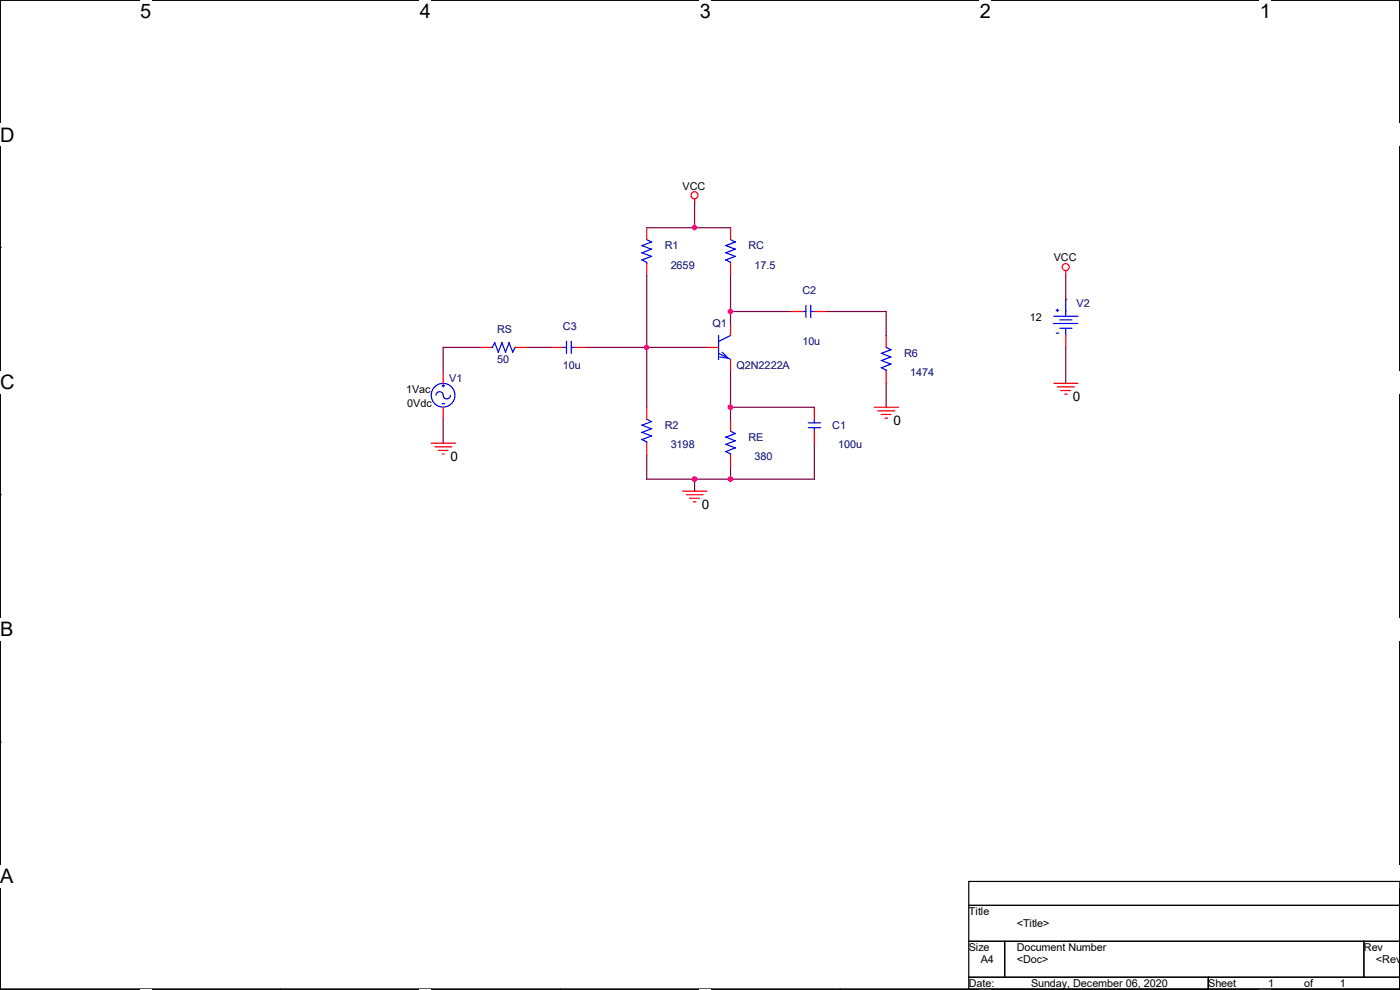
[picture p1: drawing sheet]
<svg xmlns="http://www.w3.org/2000/svg" width="297mm" height="210mm" viewBox="0 0 297 210" stroke-linecap="round" stroke-linejoin="round" font-family="sans-serif">
<path d="M0 0h297v209.8h-297z" fill="none" stroke="#000" stroke-width=".25"/>
<g fill="#fff">
<path d="M29.7 0h2.4v4.8h-2.4z"/>
<path d="M29.7 209.8h2.4v.2h-2.4z"/>
</g>
<path d="M59.4 0h.1M59.4 209.8h.1" fill="none" stroke="#000" stroke-width=".25"/>
<g fill="#fff">
<path d="M89.1 0h2.3v4.8h-2.3z"/>
<path d="M89.1 209.8h2.3v.2h-2.3z"/>
</g>
<path d="M118.8 0h.1M118.8 209.8h.1" fill="none" stroke="#000" stroke-width=".25"/>
<g fill="#fff">
<path d="M148.5 0h2.3v4.8h-2.3z"/>
<path d="M148.5 209.8h2.3v.2h-2.3z"/>
</g>
<path d="M178.2 0h.1M178.2 209.8h.1" fill="none" stroke="#000" stroke-width=".25"/>
<g fill="#fff">
<path d="M207.9 0h2.3v4.8h-2.3z"/>
<path d="M207.9 209.8h2.3v.2h-2.3z"/>
</g>
<path d="M237.6 0h.1M237.6 209.8h.1" fill="none" stroke="#000" stroke-width=".25"/>
<g fill="#fff">
<path d="M267.3 0h2.3v4.8h-2.3z"/>
<path d="M267.3 209.8h2.3v.2h-2.3z"/>
<path d="M0 26.2h3.1v4.8h-3.1z"/>
<path d="M297 26.2v4.8z"/>
<path d="M0 78.7h3.1v4.7h-3.1z"/>
<path d="M297 78.7v4.7z"/>
</g>
<path d="M0 52.5h.1M297 52.5h.1" fill="none" stroke="#000" stroke-width=".25"/>
<g fill="#fff">
<path d="M0 131.1h2.9v4.8h-2.9z"/>
<path d="M297 131.1v4.8z"/>
</g>
<path d="M0 104.9h.1M297 104.9h.1" fill="none" stroke="#000" stroke-width=".25"/>
<g fill="#fff">
<path d="M0 183.6h2.9v4.7h-2.9z"/>
<path d="M296.9 183.6h.1v4.7h-.1z"/>
</g>
<path d="M0 157.4h.1M297 157.4h.1M205.5 187h91.5v22.8h-91.5zM205.5 192.1h91.5M205.5 199.7h91.5M213.1 199.7v7.6M289.3 199.7v7.6M205.5 207.3h91.5M256.3 207.3v2.5" fill="none" stroke="#000" stroke-width=".25"/>
<g fill="none" stroke="#f00" stroke-width=".25">
<path d="M137.2 48.3v2.5M137.2 55.9v2.6M147.4 42.2v1.1M155 48.3v2.5M155 55.9v2.6M226.1 57.4v1.1M94 78.8v2.5M101.6 73.7h2.6M109.3 73.7h2.5M116.9 73.7h2.5M122 73.7h2.5M149.9 73.7h2.5"/>
<path d="M155 68.6v2.6M155 76.2v2.6M167.7 66.1h2.5M172.8 66.1h2.5M188 71.2v2.5M188 78.8v2.5M226.1 63.5h.1M226.1 71.2v2.5M91.5 94h5.1M92.2 94.8h3.6M93 95.5h2M93.8 96.3h.5"/>
<path d="M94 86.4v2.5M137.2 86.4v2.5M137.2 94v2.6M155 88.9v2.6M155 96.6v2.5M172.8 86.4v2.5M172.8 91.5v2.5M185.5 86.4h5.1M186.2 87.2h3.6M186.9 87.9h2.1M187.7 88.7h.6M223.6 81.3h5.1"/>
<path d="M224.3 82.1h3.6M225 82.8h2.1M225.8 83.6h.6M144.8 104.2h5.1M145.6 104.9h3.6M146.3 105.7h2.1M147.1 106.5h.6"/>
<circle cx="147.3" cy="41.4" r=".74"/>
<circle cx="226.1" cy="56.7" r=".74"/>
</g>
<g fill="none" stroke="#00f" stroke-width=".25">
<path d="M136.1 55.1l1.1 .6M136.1 53.6l2.1 .8M136.1 52.1l2.1 .8M137.2 50.8l1 .6M137.2 55.6v.3M138.3 54.4l-2.1 .8M138.3 52.8l-2.1 .8M138.3 51.3l-2.1 .8M153.9 55.1l1.1 .6M153.9 53.6l2.1 .8M153.9 52.1l2.1 .8M154.9 50.8l1.1 .6"/>
<path d="M155 55.6v.3M156 54.4l-2 .8M156 52.8l-2 .8M156 51.3l-2 .8M104.2 73.7h.3M104.4 73.7l.6-1.1 .7 2.2M106.5 72.7l.8 2.1M106.5 72.6l-.8 2.1M108 72.7l.8 2.1M108 72.6l-.8 2.1M109.3 73.7l-.5 1M119.4 73.7h.8"/>
<path d="M120.2 72.4v2.6M121.2 73.7h.8M121.2 72.4v2.6M152.4 74.9l2.6 1.3M152.4 71.2v5.1M153.2 74.7l1.3 1.3-1.8-.3M155 71.2l-2.6 1.3M170.2 66.1h.8M171 64.8v2.6M172 66.1h.8M172 64.8v2.6M186.9 78l1.1 .5"/>
<path d="M186.9 76.5l2.1 .8M186.9 74.9l2.1 .8M188 73.7l1 .5M188 78.5v.3M189.1 77.2l-2.1 .8M189.1 75.7l-2.1 .8M189.1 74.2l-2.1 .8M223.5 68.6h5.1M223.6 67.1h5.1M224.1 65.8h.5M224.1 70.7h.5M224.3 65.6v.5"/>
<path d="M224.8 67.9h2.6M224.8 69.6h2.6M226.1 63.5v3.6M226.1 69.6v1.6M92.5 83.9a.81 .81 0 0 1 1-.8 .81 .81 0 0 1 .6 1.1 .76 .76 0 0 0 .8 .4 .76 .76 0 0 0 .6-.7M93.8 85.6h.5M93.8 81.8h.5M94 81.6v.5M136.1 93.2l1.1 .6M136.1 91.7l2.1 .8M136.1 90.2l2.1 .8M137.2 88.9l1 .6"/>
<path d="M137.2 93.7v.3M138.3 92.5l-2.1 .8M138.3 90.9l-2.1 .8M138.3 89.4l-2.1 .8M153.9 95.8l1.1 .5M153.9 94.2l2.1 .8M153.9 92.7l2.1 .8M154.9 91.4l1.1 .6M155 96.3v.3M156 95l-2 .8M156 93.5l-2 .8M156 91.9l-2 .9"/>
<path d="M171.5 90.7h2.6M171.5 89.7h2.6M172.8 88.9v.8M172.8 90.7v.8"/>
<circle cx="94" cy="83.8" r="2.52"/>
</g>
<g fill="none" stroke="#800040" stroke-width=".25">
<path d="M137.2 58.5v27.9M137.2 48.3h17.8M147.4 43.2v5.1M155 58.5v10.2M226.1 58.4v5.1M94 73.7v5.1M94 73.7h7.7M111.8 73.7h5.1M124.5 73.7h25.4M154.9 66.1h12.8M155 78.7v10.2M175.3 66.1h12.7v5.1"/>
<path d="M226.1 73.7v7.6M94 88.9v5.2M137.2 96.6v5.1M154.9 86.4h17.9M155 99.1v2.5M172.8 94v7.7M188 81.3v5.1M137.2 101.6h35.6M147.4 101.6v2.6"/>
</g>
<g fill="#f0f" stroke="#f0f" stroke-width=".25">
<circle cx="137.2" cy="73.7" r=".49"/>
<circle cx="147.3" cy="48.3" r=".49"/>
<circle cx="155" cy="66.1" r=".49"/>
<circle cx="147.3" cy="101.6" r=".49"/>
<circle cx="155" cy="101.6" r=".49"/>
<circle cx="155" cy="86.4" r=".49"/>
</g>
<g font-size="4.2">
<text x="29.7" y="3.9">5</text>
<text x="89.1" y="3.9">4</text>
<text x="148.5" y="3.9">3</text>
<text x="207.9" y="3.9">2</text>
<text x="267.3" y="3.9">1</text>
<text x="0" y="30.1">D</text>
<text x="0" y="82.5">C</text>
<text x="0" y="135">B</text>
<text x="0" y="187.4">A</text>
<text x="297" y="187.4">A</text>
</g>
<g font-size="2.8">
<text x="227.6" y="85.1">0</text>
<text x="189.5" y="90.2">0</text>
<text x="95.5" y="97.8">0</text>
<text x="148.9" y="108">0</text>
</g>
<g font-size="2.3">
<text x="144.8" y="40.2">VCC</text>
<text x="223.6" y="55.5">VCC</text>
<text x="218.5" y="68.2">12</text>
<text x="86.1" y="83.4">1Vac</text>
<text x="86.4" y="86.4">0Vdc</text>
<text x="205.5" y="194.1">Title</text>
<text x="215.7" y="196.7">&lt;Title&gt;</text>
<text x="205.5" y="201.8">Size</text>
<text x="215.7" y="201.8">Document Number</text>
<text x="289.3" y="201.8">Rev</text>
<text x="205.5" y="209.4">Date:</text>
<text x="208.1" y="204.3">A4</text>
<text x="215.7" y="204.3">&lt;Doc&gt;</text>
<text x="218.7" y="209.4">Sunday, December 06, 2020</text>
<text x="256.3" y="209.4">Sheet</text>
<text x="269" y="209.4">1</text>
<text x="276.7" y="209.4">of</text>
<text x="284.3" y="209.4">1</text>
<text x="291.9" y="204.3">&lt;RevC</text>
</g>
<g font-size="2.3" fill="#000080">
<text x="141" y="52.9">R1</text>
<text x="158.8" y="52.9">RC</text>
<text x="142.3" y="57">2659</text>
<text x="160.1" y="57">17.5</text>
<text x="170.2" y="62.3">C2</text>
<text x="228.4" y="65.1">V2</text>
<text x="105.5" y="70.7">RS</text>
<text x="119.4" y="69.9">C3</text>
<text x="151.2" y="69.4">Q1</text>
<text x="105.5" y="77">50</text>
<text x="170.2" y="73.2">10u</text>
<text x="191.8" y="75.8">R6</text>
<text x="95.3" y="81.1">V1</text>
<text x="119.4" y="78.3">10u</text>
<text x="156.3" y="78.3">Q2N2222A</text>
<text x="193.1" y="79.8">1474</text>
<text x="141" y="91">R2</text>
<text x="142.3" y="95.1">3198</text>
<text x="158.8" y="93.6">RE</text>
<text x="176.6" y="91">C1</text>
<text x="177.8" y="95.1">100u</text>
<text x="160.1" y="97.6">380</text>
</g>
</svg>
